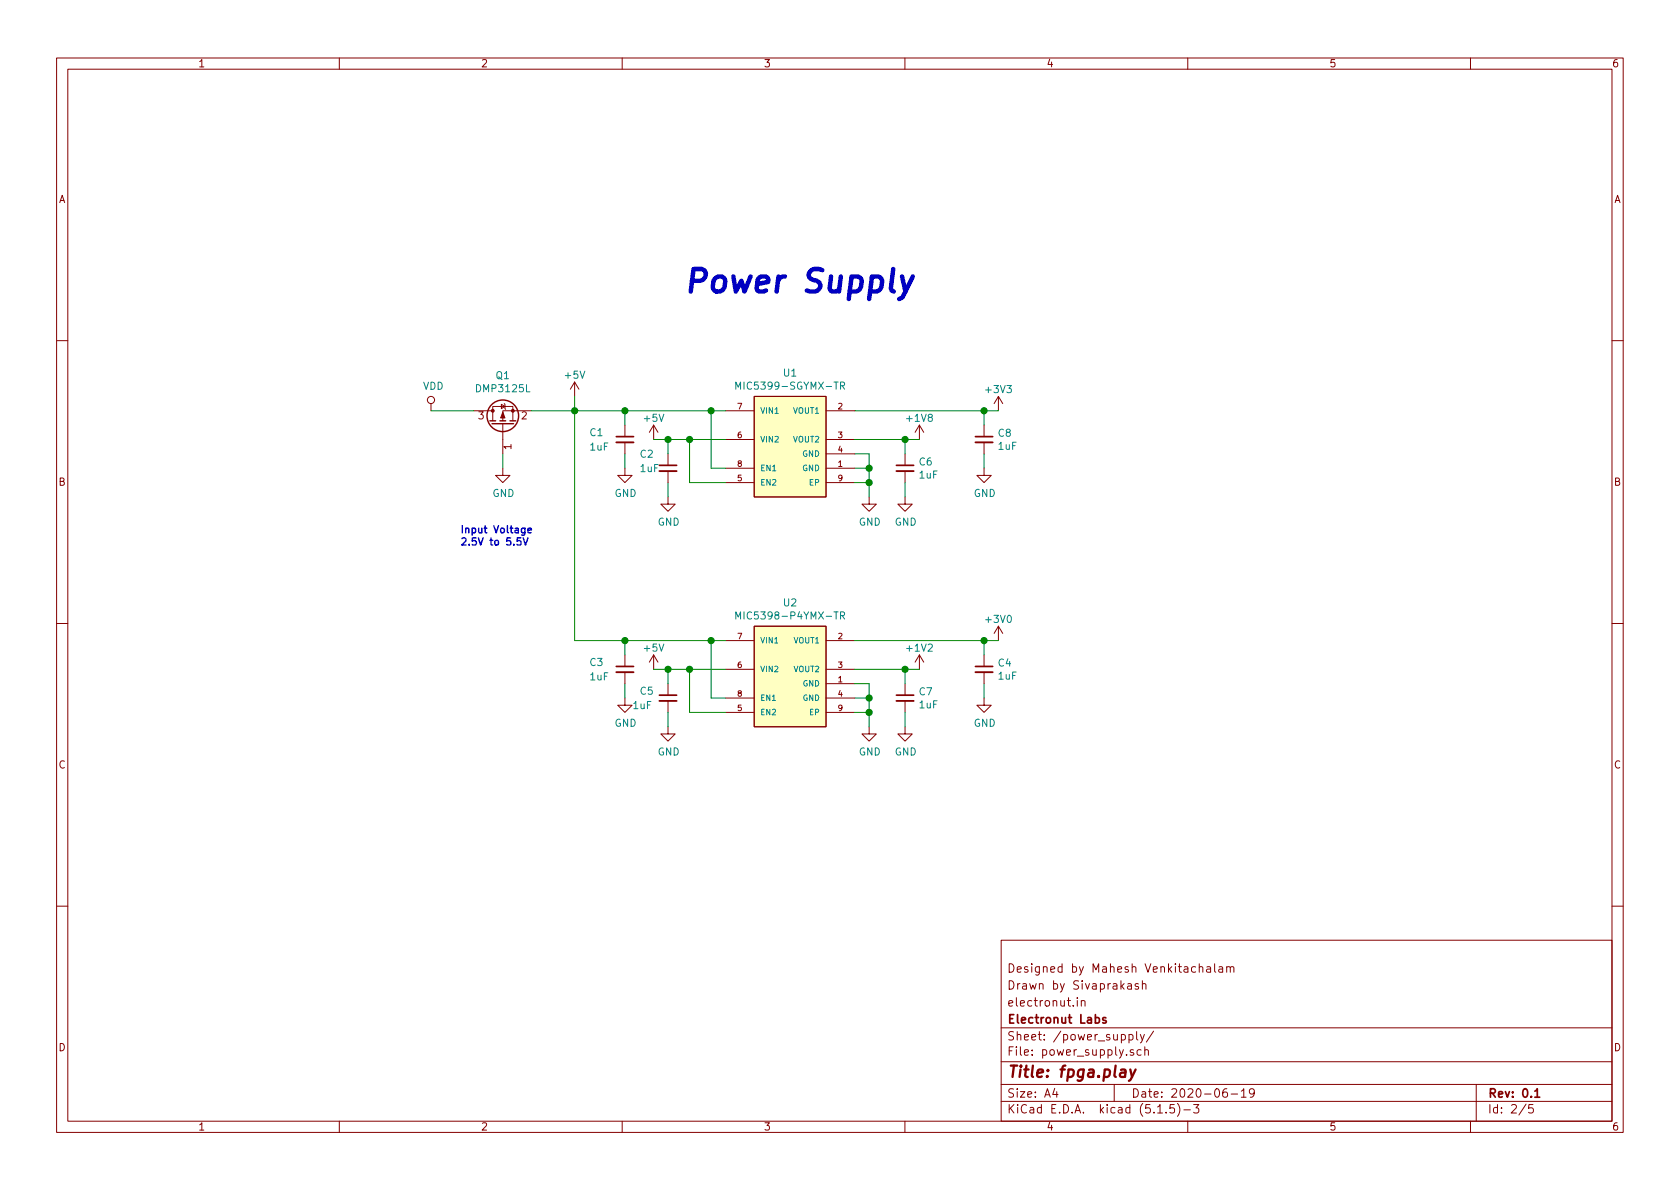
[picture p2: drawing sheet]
<svg xmlns="http://www.w3.org/2000/svg" width="297mm" height="210mm" viewBox="0 0 297 210" stroke-linecap="round" stroke-linejoin="round" font-family="sans-serif">
<g fill="none" stroke="#840000" stroke-width=".18">
<path d="M10 10.3h277v189.9h-277zM12 12.2h273v186.1h-273zM60 10.3v1.9M110 10.3v1.9M160 10.3v1.9M210 10.3v1.9M260 10.3v1.9M10 60.2h2M76.2 71.4v1.2M83.8 72.6h3.3M87.1 74.4v-2.5h3.6v2.5M88.6 71.5l.7 .4-.7 .4z"/>
<path d="M88.9 74.9v5.4M89.2 71.4l.1 .1v.8l.1 .1M94 72.6h-5.1v1.8M101.6 67.6l-.8 1.2M101.6 67.6v2.5M101.6 67.6l.8 1.2M110.5 75.2v2M110.5 78.2v2.1M115.6 75.2v2.5M115.6 75.2l-.8 1.2M115.6 75.2l.7 1.2M128.3 72.6h5"/>
<path d="M128.3 77.7h5M133.3 70.1h12.7v17.8h-12.7zM146 72.6h5.1M146 77.7h5.1M162.6 75.2v2.5M162.6 75.2l-.8 1.2M162.6 75.2l.7 1.2M174 75.2v2M174 78.2v2.1M176.5 70.1v2.5M176.5 70.1l-.7 1.3M176.5 70.1l.8 1.3"/>
<path d="M285 60.2h2M88.9 82.8v1.3h1.3l-1.3 1.2-1.3-1.2h1.3M110.5 82.8v1.3h1.3l-1.3 1.2-1.3-1.2h1.3M118.1 87.9v1.2h1.3l-1.3 1.3-1.3-1.3h1.3M118.1 80.3v2M118.1 83.3v2M128.3 82.8h5M128.3 85.3h5M146 82.8h5.1M146 80.3h5.1M146 85.3h5.1M153.7 87.9v1.2h1.2l-1.2 1.3-1.3-1.3h1.3"/>
<path d="M160 87.9v1.2h1.3l-1.3 1.3-1.3-1.3h1.3M160 80.3v2M160 83.3v2M174 82.8v1.3h1.3l-1.3 1.2-1.3-1.2h1.3M10 110.3h2M110.5 115.8v2.1M110.5 118.9v2M115.6 115.8l-.8 1.3M115.6 115.8v2.6M115.6 115.8l.7 1.3M128.3 113.3h5M128.3 118.4h5"/>
<path d="M133.3 110.7h12.7v17.8h-12.7zM146 113.3h5.1M146 118.4h5.1M162.6 115.8l-.8 1.3M162.6 115.8v2.6M162.6 115.8l.7 1.3M174 115.8v2.1M174 118.9v2M176.5 110.7l-.7 1.3M176.5 110.7v2.6M176.5 110.7l.8 1.3M285 110.3h2"/>
<path d="M110.5 123.4v1.3h1.3l-1.3 1.3-1.3-1.3h1.3M118.1 128.5v1.3h1.3l-1.3 1.3-1.3-1.3h1.3M118.1 120.9v2M118.1 123.9v2.1M128.3 123.4h5M128.3 126h5M146 120.9h5.1M146 123.4h5.1M146 126h5.1M153.7 128.5v1.3h1.2l-1.2 1.3-1.3-1.3h1.3M160 128.5v1.3h1.3l-1.3 1.3-1.3-1.3h1.3M160 120.9v2"/>
<path d="M160 123.9v2.1M174 123.4v1.3h1.3l-1.3 1.3-1.3-1.3h1.3M10 160.2h2M177 166.3h108v32h-108zM190.5 176.4v.2M190.5 176.9v1M191.2 177.1l.1-.1a.37 .37 0 0 1 .5 .1v.8M191.2 176.9v1M199.4 174h.6l.1 .9M200.1 174.3l-.6 .1a.29 .29 0 0 0-.2 .2 .29 .29 0 0 0 .2 .3l.6-.1M201.3 174a.37 .37 0 0 0-.6 .1l.1 .3 .5 .1v.1l-.2 .3-.4-.1M202 174.1l.2-.2 .3 .1 .1 .9"/>
<path d="M202 173.4v1.5M212 171.1l.2-.2 .4 .1 .1 .9M213.4 171h.6v.9M214 171.3l-.5 .1-.2 .2 .2 .3h.5M214.8 170.4v1.3l.2 .2M215.5 171h.6l.1 .9M216.2 171.3l-.5 .1a.29 .29 0 0 0-.2 .2 .29 .29 0 0 0 .2 .3h.5M216.9 171.1l.2-.2 .3 .1 .1 .9M216.9 170.9v1M217.5 171.1a.34 .34 0 0 1 .3-.2 .34 .34 0 0 1 .4 .2v.8M285 160.2h2M60 198.3v1.9"/>
<path d="M110 198.3v1.9M160 198.3v1.9M177 194.8h108M177 191.8h108M177 187.8h108M177 181.8h108M186.5 192.5l-.4 1h1M186.8 193v1M197 191.8v3M199.6 183l.5-.1 .2 .3v.6l-.2 .1-.5-.1M199.6 182.9v1.5M200.4 185.7a.37 .37 0 0 0-.6 .1l.1 .2 .5 .2 .1 .1-.2 .3-.5-.1"/>
<path d="M201 182.4v1.3l.2 .2M201.6 182.9l.4 1M201.8 185.7l-.5-.1-.3 .3 .1 .6 .2 .1 .5-.1M202.3 182.9l-.5 1.4-.2 .1M202.4 185.7h.1a.37 .37 0 0 1 .5 .1v.8M202.4 185.1v1.5M204 182.3l-1.3 2M204.7 196.8h.8M206.2 196.7v.1M207.6 195.3h-.7l-.1 .7 .2-.1 .5 .1 .2 .2-.1 .5-.2 .1-.6-.1M208.2 195.1a1.71 1.71 0 0 1 0 2.3M209.3 196.3h1.2"/>
<path d="M210 198.3v1.9M211 195.3h1l-.5 .6 .4 .1v.7l-.2 .1-.7-.1M216.9 192.5a.62 .62 0 0 0-.7 .7l.1 .7 .2 .1 .5-.1v-.5l-.1-.2-.4-.1-.3 .3M217.7 193.5h1.1M219.5 193l.4-.5v1.5M219.5 194h.8M221.8 193.2l-.3 .3h-.3l-.3-.3v-.4l.2-.2 .4-.1 .2 .2a1.13 1.13 0 0 1-.2 1.2l-.4 .1M260 198.3v1.9M261 191.8v6.5M269.8 195.2l-1.2 2M271 195.3h-.7v.7l.2-.1 .5 .1 .1 .2-.1 .5-.2 .1-.5-.1"/>
<circle cx="76.2" cy="70.7" r=".63"/>
</g>
<path d="M109 77.2h3M172.5 77.2h3M116.6 82.3h3M158.5 82.3h3M109 117.9h3M172.5 117.9h3M116.6 122.9h3M158.5 122.9h3M195.5 180l-.3-.1-.2 .2v.3l.5 .1v.3h-.5M271.4 193l.4-.5v1.5M271.4 194h.8" fill="none" stroke="#840000" stroke-width=".3"/>
<path d="M198.2 189.2h.8l-.1 1.2M199 189.6l-.7 .1a.4 .4 0 0 0-.3 .3 .4 .4 0 0 0 .2 .4l.7-.1M199.8 189.1l.4 1.3M200.8 189.1l-.9 1.8-.3 .2" fill="none" stroke="#840000" stroke-width=".41"/>
<path d="M109 78.2h3M172.5 78.2h3M116.6 83.3h3M158.5 83.3h3M109 118.9h3M172.5 118.9h3M116.6 123.9h3M158.5 123.9h3" fill="none" stroke="#840000" stroke-width=".33"/>
<g fill="#ffffc2" stroke="#ffffc2" stroke-width=".18">
<path d="M133.3 70.1h12.7v17.8h-12.7z"/>
<path d="M133.3 110.7h12.7v17.8h-12.7z"/>
</g>
<path d="M130.1 68.8v-1.2l.4 .9 .4-.9v1.2M148.6 68.2l.7-.1v-.4l-.2-.1h-.5v1.2M148.9 68.2l.4 .6M130.1 109.5v-1.3l.4 .9 .4-.9v1.3M148.6 108.9l.7-.1v-.5l-.2-.1h-.5v1.3M148.9 108.9l.4 .6" fill="none" stroke="#008484" stroke-width=".18"/>
<g fill="none" stroke="#840000" stroke-width=".25">
<path d="M86.6 74.4h1M87 74.9h3.8M88.4 74.4h1M90.2 74.4h1"/>
<circle cx="88.9" cy="73.5" r="2.79"/>
</g>
<g fill="#840000" stroke="#840000" stroke-width=".18">
<path d="M88.9 72.9l.4 1h-.8z"/>
<circle cx="90.7" cy="72.6" r=".25"/>
<circle cx="87.1" cy="72.6" r=".25"/>
</g>
<g fill="none" stroke="#008400" stroke-width=".18">
<path d="M76.2 72.6h7.6M94 72.6h34.3M101.6 70.1v43.2h26.7M110.5 72.6v2.6M115.6 77.7h12.7M118.1 77.7v2.6M121.9 77.7v7.6h6.4M125.7 72.6v10.2h2.6M151.1 77.7h11.5M151.1 72.6h25.4M160 77.7v2.6M174 72.6v2.6"/>
<path d="M88.9 80.3v2.5M110.5 80.3v2.5M118.1 85.3v2.6M151.1 82.8h2.6M151.1 80.3h2.6v7.6M151.1 85.3h2.6M160 85.3v2.6M174 80.3v2.5M110.5 113.3v2.5M115.6 118.4h12.7M118.1 118.4v2.5M121.9 118.4v7.6h6.4"/>
<path d="M125.7 113.3v10.1h2.6M151.1 113.3h25.4M151.1 118.4h11.5M160 118.4v2.5M174 113.3v2.5M110.5 120.9v2.5M118.1 126v2.5M151.1 120.9h2.6v7.6M151.1 126h2.6M151.1 123.4h2.6M160 126v2.5M174 120.9v2.5"/>
</g>
<path d="M92.1 95.1h-.6l-.1 .6 .2-.1 .4 .1 .1 .6-.2 .1-.5-.1M92.5 95.1l.4 1.3 .4-1.3M93.3 93.8l.7-.1-.1-.3h-.4l-.2 .2 .1 .6h.5" fill="none" stroke="#0000c2" stroke-width=".25"/>
<path d="M159.5 48.9l.6 2.7M161.4 48.9l-1.8 3.6-.6 .4" fill="none" stroke="#0000c2" stroke-width=".79"/>
<g fill="#008400" stroke="#008400" stroke-width=".25">
<circle cx="153.7" cy="126" r=".51"/>
<circle cx="110.5" cy="72.6" r=".51"/>
<circle cx="121.9" cy="77.7" r=".51"/>
<circle cx="110.5" cy="113.3" r=".51"/>
<circle cx="121.9" cy="118.4" r=".51"/>
<circle cx="125.7" cy="72.6" r=".51"/>
<circle cx="101.6" cy="72.6" r=".51"/>
<circle cx="174" cy="72.6" r=".51"/>
<circle cx="125.7" cy="113.3" r=".51"/>
<circle cx="118.1" cy="77.7" r=".51"/>
<circle cx="160" cy="77.7" r=".51"/>
<circle cx="118.1" cy="118.4" r=".51"/>
<circle cx="160" cy="118.4" r=".51"/>
<circle cx="153.7" cy="123.4" r=".51"/>
<circle cx="153.7" cy="82.8" r=".51"/>
<circle cx="174" cy="113.3" r=".51"/>
<circle cx="153.7" cy="85.3" r=".51"/>
</g>
<text font-size="5.6" fill="#0000c2" x="120.6" y="51.8">Power Supply</text>
<text font-size="2.8" fill="#840000" x="178" y="190.5">Title: fpga.play</text>
<g font-size="2.1" fill="#840000">
<text x="178" y="172">Designed by Mahesh Venkitachalam</text>
<text x="178" y="178">electronut.in</text>
<text x="178" y="175">Drawn by Sivaprakash</text>
<text x="178" y="184">Sheet: /power_supply/</text>
<text x="178" y="181">Electronut Labs</text>
<text x="178" y="186.7">File: power_supply.sch</text>
<text x="178" y="196.9">KiCad E.D.A. kicad (5.1.5)-3</text>
<text x="178" y="194.1">Size: A4</text>
<text x="200" y="194.1">Date: 2020-06-19</text>
<text x="263" y="194.1">Rev: 0.1</text>
<text x="263" y="196.9">Id: 2/5</text>
</g>
<g font-size="1.8" fill="#840000">
<text x="35" y="11.9">1</text>
<text x="85" y="11.9">2</text>
<text x="135" y="11.9">3</text>
<text x="185" y="11.9">4</text>
<text x="235" y="11.9">5</text>
<text x="285" y="11.9">6</text>
<text x="10.4" y="35.9">A</text>
<text x="285.4" y="35.9">A</text>
<text x="84.6" y="74.2">3</text>
<text x="92.2" y="74.2">2</text>
<text x="90.4" y="79.5" transform="rotate(-90 90.4 79.5)">1</text>
<text x="10.4" y="85.9">B</text>
<text x="285.4" y="85.9">B</text>
<text x="10.4" y="135.9">C</text>
<text x="285.4" y="135.9">C</text>
<text x="10.4" y="185.9">D</text>
<text x="285.4" y="185.9">D</text>
<text x="35" y="199.9">1</text>
<text x="85" y="199.9">2</text>
<text x="135" y="199.9">3</text>
<text x="185" y="199.9">4</text>
<text x="235" y="199.9">5</text>
<text x="285" y="199.9">6</text>
</g>
<g font-size="1.8" fill="#008484">
<text x="74.8" y="68.9">VDD</text>
<text x="84.4" y="69.4">DMP3125L</text>
<text x="87.7" y="67.1">Q1</text>
<text x="100" y="67">+5V</text>
<text x="131.2" y="68.9">MIC5399-SGYMX-TR</text>
<text x="138.6" y="66.6">U1</text>
<text x="174.4" y="69.5">+3V3</text>
<text x="104.3" y="77.1">C1</text>
<text x="114" y="74.6">+5V</text>
<text x="160.5" y="74.6">+1V8</text>
<text x="176.5" y="77.2">C8</text>
<text x="104.4" y="79.7">1uF</text>
<text x="113.2" y="80.9">C2</text>
<text x="113.3" y="83.5">1uF</text>
<text x="162.6" y="82.3">C6</text>
<text x="176.6" y="79.5">1uF</text>
<text x="87.1" y="87.9">GND</text>
<text x="108.7" y="87.9">GND</text>
<text x="162.6" y="84.6">1uF</text>
<text x="172.2" y="87.9">GND</text>
<text x="116.3" y="93">GND</text>
<text x="151.8" y="93">GND</text>
<text x="158.2" y="93">GND</text>
<text x="138.6" y="107.2">U2</text>
<text x="131.3" y="109.5">MIC5398-P4YMX-TR</text>
<text x="174.4" y="110.2">+3V0</text>
<text x="104.3" y="117.8">C3</text>
<text x="114" y="115.2">+5V</text>
<text x="160.5" y="115.2">+1V2</text>
<text x="176.5" y="117.9">C4</text>
<text x="104.4" y="120.3">1uF</text>
<text x="112" y="125.4">1uF</text>
<text x="113.2" y="122.9">C5</text>
<text x="162.6" y="123">C7</text>
<text x="162.6" y="125.3">1uF</text>
<text x="176.6" y="120.2">1uF</text>
<text x="108.7" y="128.5">GND</text>
<text x="172.2" y="128.5">GND</text>
<text x="116.3" y="133.6">GND</text>
<text x="151.8" y="133.6">GND</text>
<text x="158.2" y="133.6">GND</text>
</g>
<g font-size="1.8" fill="#0000c2">
<text x="81.3" y="94.3">Input Voltage</text>
<text x="81.3" y="96.5">2.5V to 5.5V</text>
</g>
<g font-size="1.4" fill="#840000">
<text x="130.4" y="77.5">6</text>
<text x="130.4" y="72.4">7</text>
<text x="148.2" y="72.4">2</text>
<text x="148.2" y="77.5">3</text>
<text x="130.4" y="82.5">8</text>
<text x="148.2" y="82.5">1</text>
<text x="148.2" y="80">4</text>
<text x="130.4" y="85.1">5</text>
<text x="148.2" y="85.1">9</text>
<text x="130.4" y="113">7</text>
<text x="148.2" y="113">2</text>
<text x="130.4" y="118.1">6</text>
<text x="148.2" y="118.1">3</text>
<text x="130.4" y="125.7">5</text>
<text x="130.4" y="123.2">8</text>
<text x="148.2" y="120.6">1</text>
<text x="148.2" y="123.2">4</text>
<text x="148.2" y="125.7">9</text>
</g>
<g font-size="1.4" fill="#008484">
<text x="134.4" y="73.1">VIN1</text>
<text x="140.3" y="73.1">VOUT1</text>
<text x="134.4" y="78.2">VIN2</text>
<text x="134.4" y="83.3">EN1</text>
<text x="140.3" y="78.2">VOUT2</text>
<text x="141.9" y="83.3">GND</text>
<text x="141.9" y="80.8">GND</text>
<text x="134.4" y="85.8">EN2</text>
<text x="143.2" y="85.8">EP</text>
<text x="134.4" y="113.8">VIN1</text>
<text x="140.4" y="113.8">VOUT1</text>
<text x="134.4" y="118.8">VIN2</text>
<text x="140.4" y="118.8">VOUT2</text>
<text x="134.4" y="123.9">EN1</text>
<text x="142" y="121.4">GND</text>
<text x="142" y="123.9">GND</text>
<text x="134.4" y="126.5">EN2</text>
<text x="143.2" y="126.5">EP</text>
</g>
</svg>
